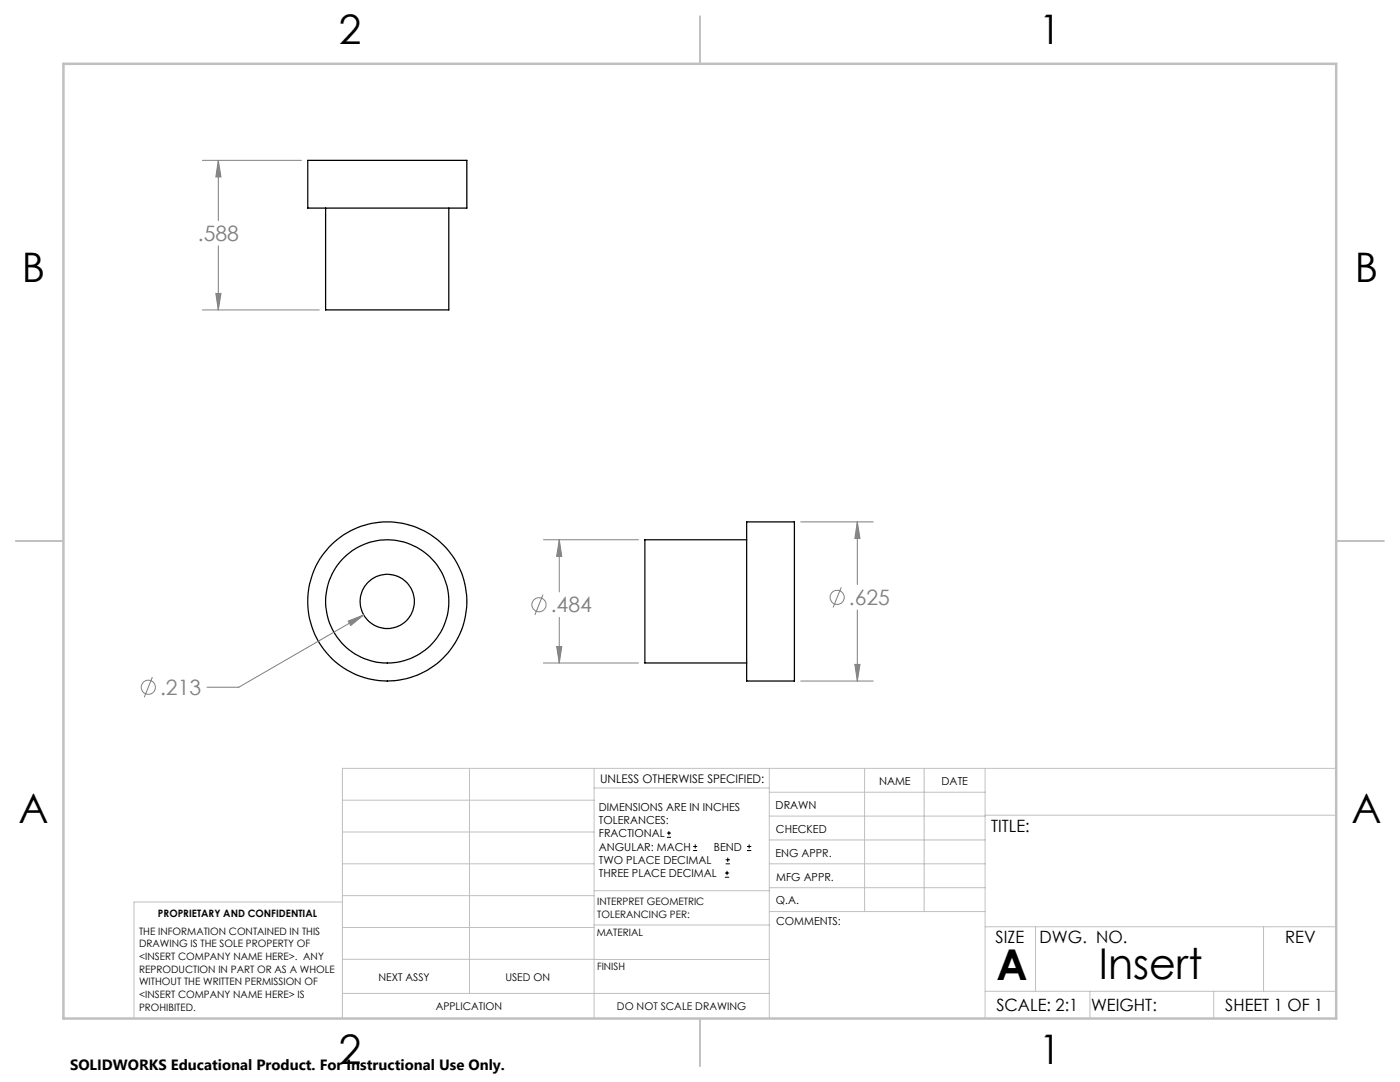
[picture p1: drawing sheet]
<svg xmlns="http://www.w3.org/2000/svg" width="279mm" height="216mm" viewBox="0 0 279 216" stroke-linecap="round" stroke-linejoin="round" font-family="sans-serif">
<g fill="none" stroke="#000" stroke-width=".25">
<path d="M61.4 32h31.8v9.5h-31.8zM65 41.5v20.3h24.6v-20.3M149 104.1h9.5v31.8h-9.5zM149 107.7h-20.3v24.6h20.3"/>
<circle cx="77.3" cy="120" r="5.4"/>
<circle cx="77.3" cy="120" r="15.9"/>
<circle cx="77.3" cy="120" r="12.3"/>
</g>
<g fill="none" stroke="#808080" stroke-width=".2">
<path d="M40.4 32h19.7M43.6 32l.5 3.3h-1zM43.6 32v12M43.1 58.6h1l-.5 3.2zM43.6 49.1v12.7M40.4 61.8h23.3M108.4 118.6l-1.6 4.1M108.4 107.7h19M111.6 107.7l.5 3.3h-1zM111.6 107.7v10.4M159.8 104.1h14.5M167.9 117.2l-1.6 4"/>
<path d="M171.1 104.1l.5 3.3h-1zM171.1 104.1v12.5M30.4 135.1l-1.6 4M69.5 123.9l3.1-1.2-2.6 2.1zM72.6 122.7l-24.9 14.4h-6.4M108.4 132.3h19M111.1 129h1l-.5 3.3zM111.6 123.2v9.1M159.8 135.9h14.5M170.6 132.6h1l-.5 3.3zM171.1 121.7v14.2"/>
<circle cx="167.1" cy="119.2" r="1.42"/>
<circle cx="29.6" cy="137.1" r="1.41"/>
<circle cx="107.6" cy="120.7" r="1.41"/>
</g>
<g fill="none" stroke="#000" stroke-width=".2">
<path d="M133.1 167.1h.8M133.1 166.2h.8M133.5 165.8v.9M138.3 169.7h.8M138.3 168.9h.8M138.7 168.5v.8M144.7 175h.8M144.7 174.2h.8M144.8 172.4h.9M144.8 171.6h.9M145.1 173.8v.8M145.2 171.1v.9"/>
<path d="M149.1 169.7h.8M149.1 168.9h.8M149.5 168.5v.8"/>
</g>
<g fill="none" stroke="#c0c0c0" stroke-width=".2">
<path d="M68.3 159.7h50.3M93.7 153.3v44.9M118.6 153.3v49.9M118.6 157.2h34.9M153.5 153.3v49.9M153.5 158.1h43.1M172.5 153.3v28.6M184.4 153.3v28.6M196.6 153.3v49.9M266.7 153.3h-198.4v49.9M68.3 178.7h50.3M68.3 172.4h50.3"/>
<path d="M68.3 166h50.3M68.3 180h-41.6v23.2M118.6 177.7h35M153.5 167.6h43.1M153.5 162.8h43.1M153.5 172.4h43.1M153.5 177.1h43.1M196.6 162.7h70.1M68.3 198.2h85.2M68.3 191.4l85.2 .1M68.3 185.1h50.3M118.6 184.6h35"/>
<path d="M153.6 181.9h43M196.6 197.8h70.1M196.6 184.9h70.1M206.7 184.9v12.9M217.5 197.8v5.4M242.2 197.8v5.4M252.2 184.9v12.9"/>
</g>
<path d="M139.7 3.2v9.5M3.1 107.9h9.6M266.7 107.9h9.5M139.7 203.2v9.6" fill="none" stroke="#c0c0c0" stroke-width=".25"/>
<path d="M12.7 12.7h254v190.5h-254z" fill="none" stroke="#c0c0c0" stroke-width=".5"/>
<path d="M69.5 123.9l.5 .9 2.6-2.1zM43.6 32l.5 3.3h-1zM43.1 58.6h1l-.5 3.2zM170.6 132.6h1l-.5 3.3zM171.1 104.1l.5 3.3h-1zM111.1 129h1l-.5 3.3zM111.6 107.7l.5 3.3h-1z" fill="#808080"/>
<g font-size="8.5">
<text x="198.9" y="195.5">A</text>
<text x="219.3" y="195.4">Insert</text>
</g>
<g font-size="8.1">
<text x="67.6" y="8.9">2</text>
<text x="207.3" y="8.9">1</text>
<text x="4.4" y="56.2">B</text>
<text x="270.4" y="56.2">B</text>
<text x="3.7" y="164.1">A</text>
<text x="269.7" y="164.1">A</text>
<text x="67.6" y="212.4">2</text>
<text x="207.3" y="212.4">1</text>
</g>
<g font-size="4.2" fill="#808080">
<text x="39.5" y="48.1">.588</text>
<text x="109.9" y="122.2">.484</text>
<text x="169.4" y="120.7">.625</text>
<text x="31.9" y="138.7">.213</text>
</g>
<g font-size="3.4">
<text x="197.8" y="166">TITLE:</text>
<text x="198.7" y="188.1">SIZE</text>
<text x="207.5" y="188.1">DWG. NO.</text>
<text x="256.5" y="188.2">REV</text>
<text x="198.8" y="201.7">SCALE: 2:1</text>
<text x="217.7" y="201.8">WEIGHT:</text>
<text x="244.5" y="201.7">SHEET 1 OF 1</text>
</g>
<text font-size="3" x="14" y="213.5">SOLIDWORKS Educational Product. For Instructional Use Only.</text>
<text font-size="2.4" x="119.8" y="156.2">UNLESS OTHERWISE SPECIFIED:</text>
<g font-size="2.2">
<text x="119.5" y="161.8">DIMENSIONS ARE IN INCHES</text>
<text x="154.8" y="161.4">DRAWN</text>
<text x="175.4" y="156.6">NAME</text>
<text x="187.9" y="156.7">DATE</text>
<text x="119.5" y="164.4">TOLERANCES:</text>
<text x="119.5" y="167.1">FRACTIONAL</text>
<text x="154.9" y="166.3">CHECKED</text>
<text x="119.5" y="169.7">ANGULAR: MACH</text>
<text x="119.5" y="172.4">TWO PLACE DECIMAL</text>
<text x="142.5" y="169.7">BEND</text>
<text x="154.8" y="170.9">ENG APPR.</text>
<text x="119.5" y="175">THREE PLACE DECIMAL</text>
<text x="154.9" y="175.7">MFG APPR.</text>
<text x="154.9" y="180.4">Q.A.</text>
<text x="154.9" y="184.6">COMMENTS:</text>
</g>
<g font-size="2.1">
<text x="75.5" y="195.7">NEXT ASSY</text>
<text x="100.9" y="195.7">USED ON</text>
<text x="86.9" y="201.5">APPLICATION</text>
<text x="123.1" y="201.6">DO NOT SCALE DRAWING</text>
</g>
<g font-size="2">
<text x="31.5" y="182.9">PROPRIETARY AND CONFIDENTIAL</text>
<text x="119.2" y="180.6">INTERPRET GEOMETRIC</text>
<text x="119.2" y="183.1">TOLERANCING PER:</text>
<text x="27.8" y="186.5">THE INFORMATION CONTAINED IN THIS</text>
<text x="27.8" y="189">DRAWING IS THE SOLE PROPERTY OF</text>
<text x="27.8" y="191.6">&lt;INSERT COMPANY NAME HERE&gt;. ANY</text>
<text x="119.1" y="186.7">MATERIAL</text>
<text x="27.8" y="194.1">REPRODUCTION IN PART OR AS A WHOLE</text>
<text x="27.8" y="196.6">WITHOUT THE WRITTEN PERMISSION OF</text>
<text x="119.1" y="193.5">FINISH</text>
<text x="27.8" y="199.1">&lt;INSERT COMPANY NAME HERE&gt; IS</text>
<text x="27.8" y="201.7">PROHIBITED.</text>
</g>
</svg>
